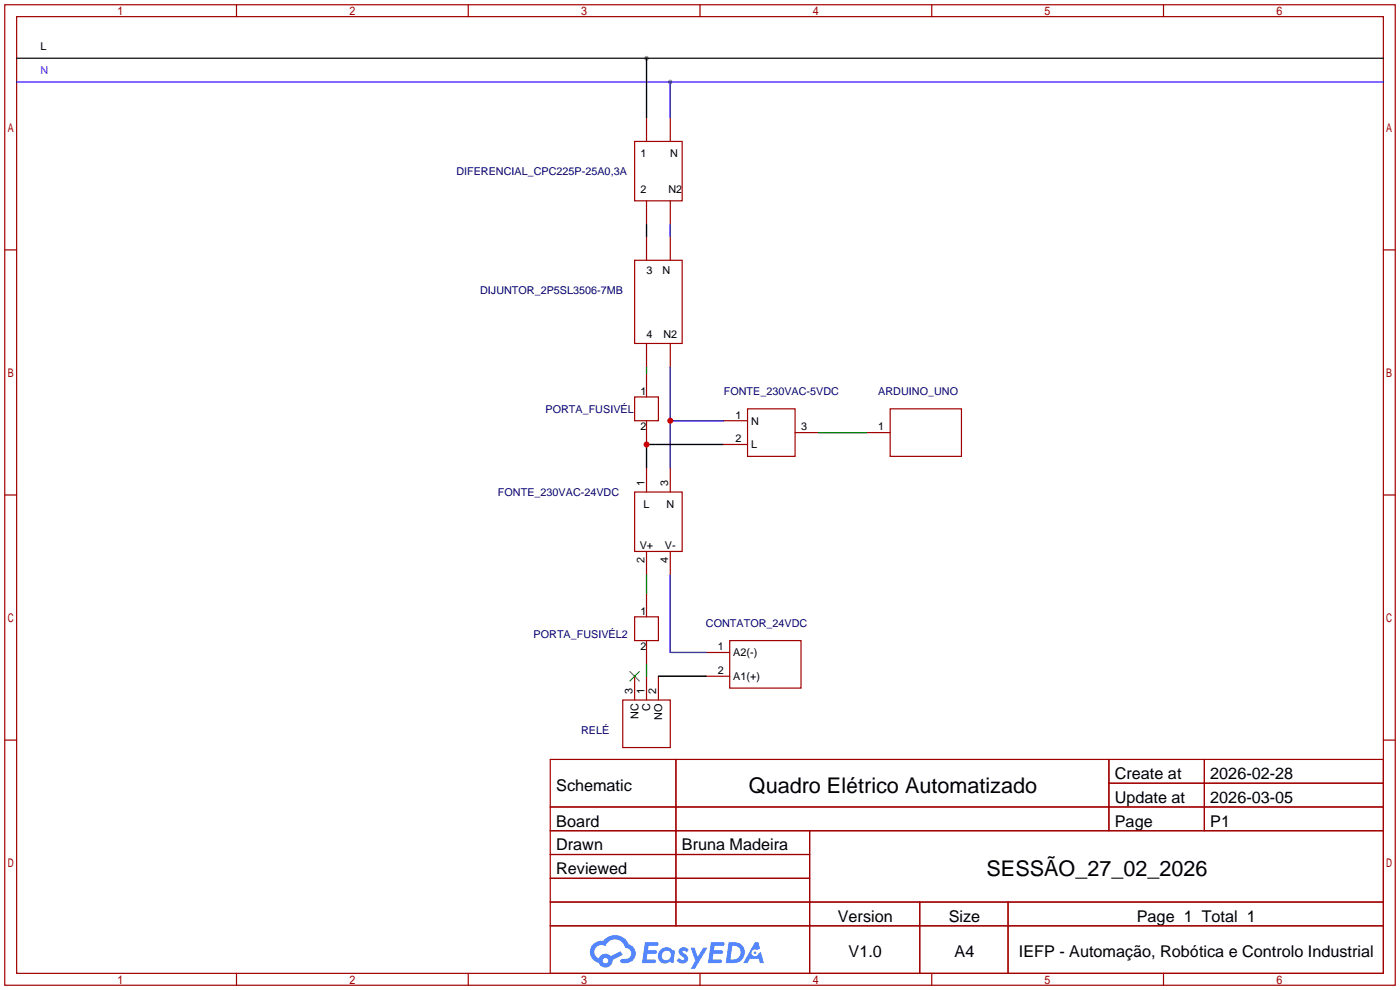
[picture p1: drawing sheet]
<svg xmlns="http://www.w3.org/2000/svg" width="299mm" height="212mm" viewBox="0 0 299 212" stroke-linecap="round" stroke-linejoin="round" font-family="sans-serif">
<g fill="#999">
<circle cx="143.3" cy="17.5" r=".51"/>
<circle cx="138.2" cy="12.4" r=".51"/>
</g>
<g fill="none" stroke="#a10000" stroke-width=".25">
<path d="M1 1h297.2v209.6h-297.2zM3.6 3.6h292.1v204.4h-292.1zM50.5 1v2.6M100.1 1v2.6M149.6 1v2.6M199.1 1v2.6M248.7 1v2.6M1 53.4h2.6M295.7 53.4h2.5M1 105.8h2.6M295.7 105.8h2.5M1 158.2h2.6"/>
<path d="M295.7 158.2h2.5M117.6 162.3h178.1v45.7h-178.1zM117.6 172.5h178.1M117.6 177.5h178.1M144.5 162.3v35.6M173 177.5v30.5M237 162.3v15.2M237 167.4h58.7M257.4 162.3v15.2M117.6 182.6h55.4M117.6 192.8h178.1M117.6 187.7h55.4"/>
<path d="M117.6 197.9h178.1M196.6 192.8v15.2M215.4 192.8v15.2M50.5 208v2.6M100.1 208v2.6M149.6 208v2.6M199.1 208v2.6M248.7 208v2.6"/>
</g>
<g fill="#5487ff">
<path d="M145.3 202.7a1.3 1.3 0 0 1 1.9 .3l-.4 .6a.54 .54 0 0 0-.9-.2l.1 .2a1.34 1.34 0 0 1 .9 1.8 1.47 1.47 0 0 1-2.3-.1l.5-.6 .8 .5a.31 .31 0 0 0 .4-.3 .31 .31 0 0 0-.3-.4 1.12 1.12 0 0 1-.7-1.8z"/>
<path d="M147.6 202.5h.9l.6 2 1.2-2h.9l-2.7 4.6h-.9l1-1.7z"/>
<path d="M137.8 201.4h1.7a1.31 1.31 0 0 1 1.2 .2 .4 .4 0 0 1-.3 .5l-1.8 .1-.1 .9h1.6a.4 .4 0 0 1 .4 .4 .4 .4 0 0 1-.5 .4h-1.6l-.2 1.2h1.4a.46 .46 0 0 1 .5 0 .46 .46 0 0 1 .1 .5l-.4 .2h-2.6z"/>
<path d="M151.9 201.4h1.7a1.32 1.32 0 0 1 1.2 .2 .39 .39 0 0 1-.3 .5l-1.8 .1-.1 .9h1.6a.4 .4 0 0 1 .4 .4 .4 .4 0 0 1-.4 .4h-1.7l-.2 1.2h1.4a.46 .46 0 0 1 .5 0 .46 .46 0 0 1 .1 .5l-.4 .2h-2.6z"/>
<path d="M161.3 201.4h.8l.3 1.3-.6 .4a.75 .75 0 0 0-1.1 .3 .75 .75 0 0 0 .5 1 .75 .75 0 0 0 .9-.7l.5-.2 .6 2.3h-.8l-.3-.9h-1.8l-.5 .9h-1z"/>
<path d="M155.7 201.4l-.6 4.4h1.5a2.27 2.27 0 0 0 2.6-2.2 2.27 2.27 0 0 0-2.7-2.2zM156.5 202.1a1.5 1.5 0 0 1 1.8 1.6 1.5 1.5 0 0 1-1.9 1.4h-.3z"/>
<path d="M141.2 203a1.6 1.6 0 0 0-.3 2.3 1.6 1.6 0 0 0 2.3 .2l.7 .3 .3-2.4-.1-.3-.5-.1a1.58 1.58 0 0 0-2.4 0zM141.8 203.5a.98 .98 0 0 1 1.6 .4 .98 .98 0 0 1-1.1 1.3 .94 .94 0 0 1-.9-.7 .94 .94 0 0 1 .4-1z"/>
<path d="M126.8 201.8a2.37 2.37 0 0 0 1.1 4 1.54 1.54 0 0 0 1.8 1 1.54 1.54 0 0 0 1.2-1.6l2.2-1.1-.5-.8-2 1a1.57 1.57 0 0 0-2.7 .5 1.5 1.5 0 0 1-.7-2.1 1.5 1.5 0 0 1 2.2-.5 2.23 2.23 0 0 1 2.3-1.4 2.23 2.23 0 0 1 2 1.8 1.16 1.16 0 0 1 1.2 1.1 1.16 1.16 0 0 1-1.1 1.2h-.7a.47 .47 0 0 0-.5 .4 .47 .47 0 0 0 .4 .5 2.17 2.17 0 0 0 2.5-.9 2.17 2.17 0 0 0-.3-2.7l-.8-.4a3.2 3.2 0 0 0-5.5-.7l-1.1 .1zM128.8 205.3a.6 .6 0 0 1 1.2 0 .6 .6 0 0 1-1.2 0z"/>
<circle cx="161.4" cy="203.6" r=".28"/>
</g>
<g fill="none" stroke="#a10000" stroke-width=".25">
<path d="M135.6 30.2h10.2v12.7h-10.2zM138.2 25.1v5.1M143.3 25.1v5.1M135.6 55.6h10.2v17.8h-10.2zM138.2 42.9v5.1M138.2 50.5v5.1M143.3 42.9v5.1M143.3 50.5v5.1M138.2 73.4v5.1M138.2 79.8v5M143.3 73.4v5.1M135.6 84.8h5.1v5.1h-5.1z"/>
<path d="M138.2 89.9v5.1M154.7 89.9h5.1M154.7 95h5.1M159.8 87.4h10.1v10.1h-10.1zM169.9 92.5h5.1M185.2 92.5h5M190.2 87.4h15.3v10.1h-15.3zM135.6 105.2h10.2v12.7h-10.2zM138.2 100.1v5.1M138.2 117.9v5M143.3 100.1v5.1M143.3 117.9v5"/>
<path d="M135.6 131.8h5.1v5.1h-5.1zM138.2 126.7v5.1M138.2 136.9v5.1M150.9 139.4h5.1M156 136.9h15.2v10.2h-15.2zM133.1 149.6h10.2v10.2h-10.2zM135.6 144.5v5.1M138.2 144.5v5.1M140.7 144.5v5.1M150.9 144.5h5.1"/>
</g>
<path d="M3.6 12.4h292.1M138.2 12.4v12.7M138.2 48v2.5M154.7 95h-16.5v5.1M140.7 144.5h10.2" fill="none" stroke="#000" stroke-width=".25"/>
<path d="M3.6 17.5h292.1M143.3 17.5v7.6M143.3 48v2.5M143.3 122.9v16.5h7.6" fill="none" stroke="#30f" stroke-width=".25"/>
<path d="M143.3 78.5v21.6M143.3 89.9h11.4" fill="none" stroke="#30c" stroke-width=".25"/>
<path d="M138.2 78.5v1.3M175 92.5h10.2M138.2 122.9v3.8M138.2 142v2.5" fill="none" stroke="#008700" stroke-width=".25"/>
<path d="M134.6 143.5l2.1 2M136.7 143.5l-2.1 2" fill="none" stroke="#3c3" stroke-width=".25"/>
<g fill="#c00">
<circle cx="143.3" cy="89.9" r=".63"/>
<circle cx="138.2" cy="95" r=".63"/>
</g>
<g font-size="4.6">
<text x="160.1" y="169.4">Quadro Elétrico Automatizado</text>
<text x="210.9" y="187.2">SESSÃO_27_02_2026</text>
</g>
<g font-size="3.5">
<text x="238.3" y="166.5">Create at</text>
<text x="258.7" y="166.5">2026-02-28</text>
<text x="118.9" y="169.1">Schematic</text>
<text x="238.3" y="171.6">Update at</text>
<text x="258.7" y="171.6">2026-03-05</text>
<text x="118.9" y="176.7">Board</text>
<text x="238.3" y="176.7">Page</text>
<text x="258.7" y="176.7">P1</text>
<text x="118.9" y="181.8">Drawn</text>
<text x="145.7" y="181.8">Bruna Madeira</text>
<text x="118.9" y="186.8">Reviewed</text>
<text x="179.1" y="197">Version</text>
<text x="202.8" y="197">Size</text>
<text x="243" y="197">Page 1 Total 1</text>
<text x="181.4" y="204.6">V1.0</text>
<text x="204" y="204.6">A4</text>
<text x="217.8" y="204.6">IEFP - Automação, Robótica e Controlo Industrial</text>
</g>
<g font-size="2.3">
<text x="8.6" y="10.7">L</text>
<text x="136.9" y="33.6">1</text>
<text x="143.3" y="33.6">N</text>
<text x="136.9" y="41.2">2</text>
<text x="142.8" y="41.2">N2</text>
<text x="138.2" y="58.5">3</text>
<text x="141.6" y="58.5">N</text>
<text x="138.2" y="72.2">4</text>
<text x="141.8" y="72.2">N2</text>
<text x="136.9" y="84.4">1</text>
<text x="157.2" y="89.5">1</text>
<text x="136.9" y="92">2</text>
<text x="157.2" y="94.5">2</text>
<text x="160.5" y="90.7">N</text>
<text x="160.5" y="95.8">L</text>
<text x="171.2" y="92">3</text>
<text x="187.7" y="92">1</text>
<text x="137.7" y="103.9" transform="rotate(-90 137.7 103.9)">1</text>
<text x="142.8" y="103.9" transform="rotate(-90 142.8 103.9)">3</text>
<text x="137.5" y="108.5">L</text>
<text x="142.4" y="108.5">N</text>
<text x="136.7" y="117.4">V+</text>
<text x="142.1" y="117.4">V-</text>
<text x="137.7" y="120.4" transform="rotate(-90 137.7 120.4)">2</text>
<text x="142.8" y="120.4" transform="rotate(-90 142.8 120.4)">4</text>
<text x="136.9" y="131.4">1</text>
<text x="136.9" y="139">2</text>
<text x="153.4" y="139">1</text>
<text x="156.7" y="140.3">A2(-)</text>
<text x="135.2" y="148.3" transform="rotate(-90 135.2 148.3)">3</text>
<text x="137.7" y="148.3" transform="rotate(-90 137.7 148.3)">1</text>
<text x="140.3" y="148.3" transform="rotate(-90 140.3 148.3)">2</text>
<text x="153.4" y="144.1">2</text>
<text x="156.7" y="145.3">A1(+)</text>
<text x="136.4" y="153.7" transform="rotate(-90 136.4 153.7)">NC</text>
<text x="139" y="152" transform="rotate(-90 139 152)">C</text>
<text x="141.5" y="153.8" transform="rotate(-90 141.5 153.8)">NO</text>
</g>
<text font-size="2.3" fill="#30f" x="8.6" y="15.8">N</text>
<g font-size="2.3" fill="#000080">
<text x="97.5" y="37.4">DIFERENCIAL_CPC225P-25A0,3A</text>
<text x="102.6" y="62.8">DIJUNTOR_2P5SL3506-7MB</text>
<text x="116.6" y="88.2">PORTA_FUSIVÉL</text>
<text x="154.7" y="84.4">FONTE_230VAC-5VDC</text>
<text x="187.7" y="84.4">ARDUINO_UNO</text>
<text x="106.4" y="106">FONTE_230VAC-24VDC</text>
<text x="114" y="136.4">PORTA_FUSIVÉL2</text>
<text x="150.9" y="133.9">CONTATOR_24VDC</text>
<text x="124.2" y="156.8">RELÉ</text>
</g>
</svg>
